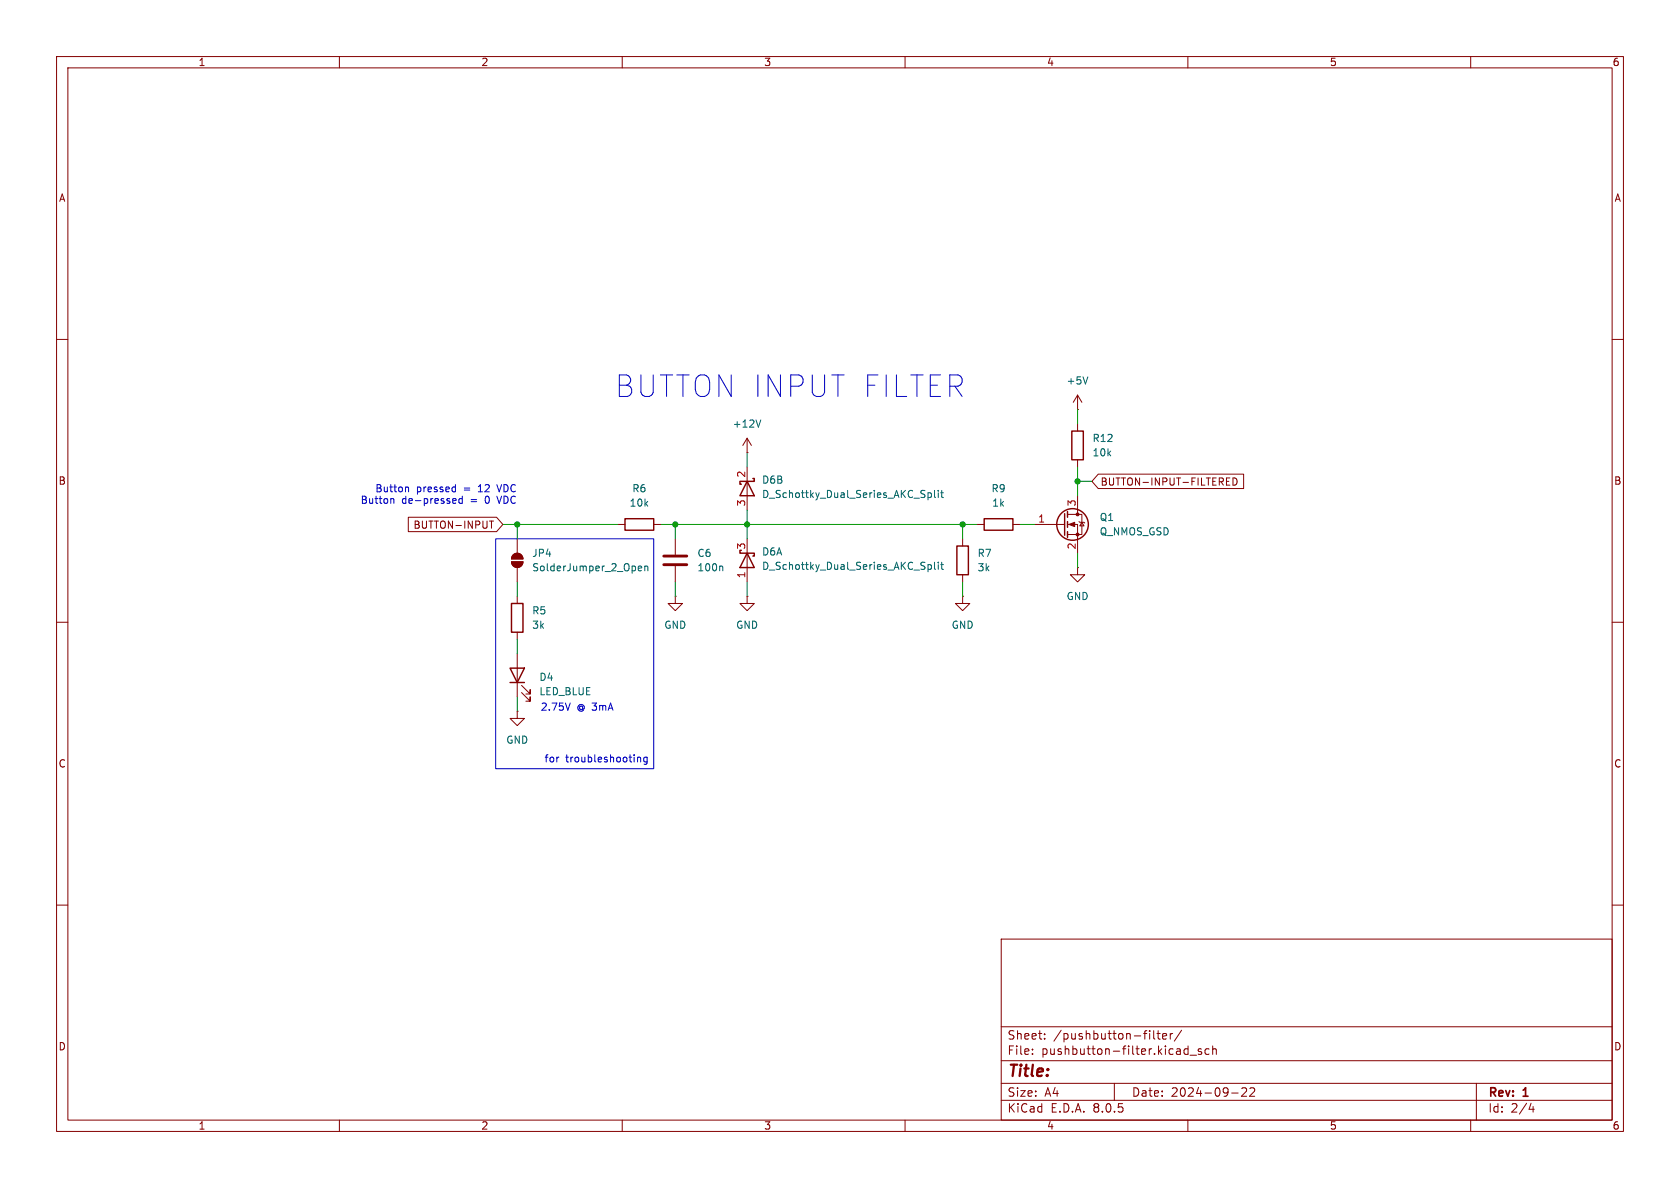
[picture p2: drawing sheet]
<svg xmlns="http://www.w3.org/2000/svg" width="297mm" height="210mm" viewBox="0 0 297 210" stroke-linecap="round" stroke-linejoin="round" font-family="sans-serif">
<g fill="none" stroke="#840000" stroke-width=".18">
<path d="M10 10h277v190h-277zM12 12h273v186h-273zM60 10v2M110 10v2M160 10v2M210 10v2M260 10v2M10 60h2M285 60h2M132.1 77.5l-.8 1.2M132.1 77.5v2.5M132.1 77.5l.7 1.2"/>
<path d="M190.5 72.4h.1M190.5 69.9l-.8 1.2M190.5 69.9v2.5M190.5 74.9v1.3M190.5 69.9l.8 1.2M72.2 91.4h15.6l1.1 1.3-1.1 1.3h-15.6zM86.5 92.1h.8M86.9 92.1v1.3M90.4 99.3h2.1a1.02 1.02 0 0 1-1.1 1 1.02 1.02 0 0 1-1-1zM90.7 98.1a1.02 1.02 0 0 1 1.1-.2 1.02 1.02 0 0 1 .7 .9h-2.1zM91.4 95.3v2.5M109.2 92.7h1.3"/>
<path d="M115.6 92.7h1.2M119.4 95.3v2.7M132.1 80h.1M132.1 82.6v7.6M132.1 95.3v7.6M170.2 95.3v1.2M172.7 92.7h1.3M179.1 92.7h1.2M182.9 92.7h5.3M188.7 92.7h1.8v5.1M188.7 90.9h2.6v3.6h-2.6M190.5 81.3v1.3"/>
<path d="M190.5 87.6v3.3M190.8 92.2l.1 .1h.7l.2 .2M191.3 92.3l.3 .7h-.7zM194.2 83.8h25.7v2.6h-25.7l-1.2-1.3zM216.8 85.8h.6M216.8 84.5h.6M218 84.5a.64 .64 0 0 1 .7 .6 .64 .64 0 0 1-.7 .7zM10 110h2M91.4 100.3v2.6M91.4 105.4v1.3M91.4 111.8v1.2M91.4 115.6v7.6"/>
<path d="M119.4 105.4v1.3h1.2l-1.2 1.3-1.3-1.3h1.3M119.4 105.4h.1M119.4 100.1v2.8M132.1 105.4v1.3h1.2l-1.2 1.3-1.3-1.3h1.3M132.1 105.4h.1M170.2 105.4v1.3h1.2l-1.2 1.3-1.3-1.3h1.3M170.2 105.4h.1M170.2 101.6v1.3M190.5 100.3v1.3h1.3l-1.3 1.3-1.3-1.3h1.3M190.5 100.3h.1M285 110h2M91.4 125.7v1.3h1.3l-1.3 1.3-1.2-1.3h1.2"/>
<path d="M91.4 125.7h.1M92.2 122.4l1.5 1.6v-.8v.8h-.7M92.2 121.2l1.5 1.5v-.8v.8h-.7M10 160h2M285 160h2M177 166h108v32h-108zM60 198v2M110 198v2M160 198v2M177 194.5h108M177 191.5h108M177 187.5h108"/>
<path d="M177 181.5h108M182.5 186.3v.1M182.5 185.5v.1M184.7 183.6v.1M184.7 182.8v.1M197 191.5v3M203.2 182.2v.1M203.2 182.7v1M204 182.2v1.3l.2 .2M204.5 182.7h.6M204.7 182.2v1.3l.4 .2M205.5 183.2l.7-.1v-.3l-.5-.1-.2 .2 .1 .7h.6"/>
<path d="M206.9 182.7v1M207.3 182.7l-.3 .1-.1 .2M208.9 182.1l-1.3 2M209.5 186.3h.5M209.5 185.5h.5M210 198v2M210 184.9v1.5M210.4 186.5h1.1M212.4 185.5l-.4-.1-.2 .2 .1 .2 .5 .2v.3h-.6M213.7 185.5l-.4-.1-.3 .3v.4l.2 .2h.5M214.4 185.5l.2-.1 .4 .1v.9M214.4 184.9v1.5"/>
<path d="M217.7 193.2h1.2M219.5 192.4l.6-.1 .2 .1 .1 .3-.9 1.1h.9M221 192.4l.5-.1 .2 .1 .1 .3-.9 1.1h.9M260 198v2M261 191.5v6.5M270.7 195l-.4 1.1h.9M271 195.6v1"/>
</g>
<g fill="none" stroke="#006464" stroke-width=".18">
<path d="M134.5 74.2l-.4 1.3M192.3 66.6l-.4 1.3M164.1 87.1v1.3M164.1 99.8v1.3M164.1 87.2l.3-.1 .3 .3-.2 .5h-.4M164.1 99.9l.3-.1 .3 .3-.2 .5h-.4M165.2 86.7v1.1l.2 .2M165.2 99.4v1.1l.2 .2M165.9 86.7v.1M165.9 87.1v.9M165.9 99.4v.1M165.9 99.8v.9"/>
<path d="M166.3 87.1h.5M166.3 99.8h.5M166.5 86.7v1.1l.3 .2M166.5 99.4v1.1l.3 .2M112.8 100.5l.6-.1v-.3h-.4l-.2 .1 .1 .6h.5M114 100.2l.2-.1h.3v.8M114 100.1v.8M127.6 100.1l.2 .1v.7"/>
</g>
<g fill="none" stroke="#840000" stroke-width=".25">
<path d="M189.5 76.2h2v5.1h-2zM110.5 91.7h5.1v2h-5.1zM131.1 97.3h-.3v.5h2.5v.5h-.2M132.1 85.1l1.2 2.5h-2.5zM132.1 97.8l1.2 2.5h-2.5zM133.1 84.6h.2v.5h-2.5v.5h.3M169.2 96.5h2v5.1h-2zM174 91.7h5.1v2h-5.1zM188.2 90.8v3.8M188.7 90.4v1M188.7 92.2v1M188.7 94v1"/>
<path d="M90.2 118.1h2.5l-1.3 2.6zM90.4 106.7h2.1v5.1h-2.1zM90.2 120.7h2.5"/>
<circle cx="189.6" cy="92.7" r="2.79"/>
</g>
<g fill="#840000" stroke="#840000" stroke-width=".18">
<path d="M90.4 99.3h2.1a1.02 1.02 0 0 1-1.1 1 1.02 1.02 0 0 1-1-1z"/>
<path d="M90.7 98.1a1.02 1.02 0 0 1 1.1-.2 1.02 1.02 0 0 1 .7 .9h-2.1z"/>
<path d="M189 92.7l1-.4v.8z"/>
<circle cx="190.5" cy="94.5" r=".25"/>
<circle cx="190.5" cy="90.9" r=".25"/>
</g>
<path d="M117.3 99.8h4.1M117.3 98.3h4.1" fill="none" stroke="#840000" stroke-width=".51"/>
<g fill="none" stroke="#0000c2" stroke-width=".18">
<path d="M69.3 88.1l.3 .2v.7M71.9 86.1l.3 .2v.6M80.2 88.1l.4 .1v.2l-.6 .2M80.4 86.1l.1 .1M80.5 85.7v1.2M80.5 86.9h-.1M80.6 88.9l-.4 .1M81.7 88.2l-.3-.1-.3 .3 .1 .5h.5M81.7 87.7v1.3M87.6 95.3h28v40.6h-28zM87.8 85.7l.5 1.2M87.8 87.7l.5 1.3"/>
<path d="M100.8 124.3l-.4 1.3M112.7 133.8v.9M112.7 134l.2-.2 .3 .1 .1 .8M114.4 133.9l-.4-.1-.2 .3 .1 .5h.5M114.4 133.8v1.1l-.2 .2h-.3"/>
</g>
<g fill="none" stroke="#009600" stroke-width=".18">
<path d="M190.5 72.4v2.5M88.9 92.7h20.3M91.4 92.7v2.6M116.8 92.7h55.9M119.4 92.7v2.6M132.1 80v2.6M132.1 90.2v5.1M170.2 92.7v2.6M180.3 92.7h2.6M190.5 82.6v5M190.5 97.8v2.5M190.5 85.1h2.5"/>
<path d="M91.4 102.9v2.5M91.4 113v2.6M119.4 102.9v2.5M132.1 102.9v2.5M170.2 102.9v2.5M91.4 123.2v2.5"/>
</g>
<g fill="#009600" stroke="#009600" stroke-width=".18">
<circle cx="190.5" cy="85.1" r=".46"/>
<circle cx="170.2" cy="92.7" r=".46"/>
<circle cx="119.4" cy="92.7" r=".46"/>
<circle cx="132.1" cy="92.7" r=".46"/>
<circle cx="91.4" cy="92.7" r=".46"/>
</g>
<text font-size="5.3" fill="#0000c2" x="108.7" y="70.5">BUTTON INPUT FILTER</text>
<text font-size="2.8" fill="#840000" x="178" y="190.9">Title:</text>
<g font-size="2.1" fill="#840000">
<text x="178" y="184">Sheet:</text>
<text x="186.2" y="184">/pushbutton-filter/</text>
<text x="178" y="186.7">File:</text>
<text x="184.1" y="186.7">pushbutton-filter.kicad_sch</text>
<text x="178" y="196.9">KiCad</text>
<text x="178" y="194.1">Size:</text>
<text x="184.7" y="194.1">A4</text>
<text x="185.7" y="196.9">E.D.A.</text>
<text x="193.3" y="196.9">8.0.5</text>
<text x="200" y="194.1">Date:</text>
<text x="207" y="194.1">2024-09-22</text>
<text x="263" y="194.3">Rev:</text>
<text x="263" y="196.9">Id:</text>
<text x="267.1" y="196.9">2/4</text>
<text x="269.4" y="194.3">1</text>
</g>
<g font-size="1.8" fill="#840000">
<text x="35" y="11.9">1</text>
<text x="85" y="11.9">2</text>
<text x="135" y="11.9">3</text>
<text x="185" y="11.9">4</text>
<text x="235" y="11.9">5</text>
<text x="285" y="11.9">6</text>
<text x="10.3" y="35.9">A</text>
<text x="285.3" y="35.9">A</text>
<text x="10.3" y="85.9">B</text>
<text x="194.5" y="86">BUTTON-INPUT-FILTERED</text>
<text x="285.3" y="85.9">B</text>
<text x="73" y="93.7">BUTTON-INPUT</text>
<text x="10.3" y="135.9">C</text>
<text x="285.3" y="135.9">C</text>
<text x="10.3" y="185.9">D</text>
<text x="285.3" y="185.9">D</text>
<text x="35" y="199.9">1</text>
<text x="85" y="199.9">2</text>
<text x="135" y="199.9">3</text>
<text x="185" y="199.9">4</text>
<text x="235" y="199.9">5</text>
<text x="285" y="199.9">6</text>
</g>
<g font-size="1.8" fill="#006464">
<text x="188.5" y="68.2">+5V</text>
<text x="129.4" y="75.8">+12V</text>
<text x="193" y="80.9">10k</text>
<text x="193" y="78.3">R12</text>
<text x="111.2" y="89.8">10k</text>
<text x="111.7" y="87.2">R6</text>
<text x="134.6" y="85.7">D6B</text>
<text x="134.6" y="88.2">D_Schottky_Dual_Series_AKC_Split</text>
<text x="175.2" y="87.2">R9</text>
<text x="175.3" y="89.8">1k</text>
<text x="194.3" y="94.8">Q_NMOS_GSD</text>
<text x="194.3" y="92.3">Q1</text>
<text x="94" y="98.7">JP4</text>
<text x="94" y="101.2">SolderJumper_2_Open</text>
<text x="123.2" y="98.7">C6</text>
<text x="123.2" y="101.2">100n</text>
<text x="134.6" y="98.4">D6A</text>
<text x="134.6" y="100.9">D_Schottky_Dual_Series_AKC_Split</text>
<text x="172.7" y="98.7">R7</text>
<text x="172.7" y="101.2">3k</text>
<text x="188.5" y="106.3">GND</text>
<text x="94" y="108.8">R5</text>
<text x="94" y="111.4">3k</text>
<text x="117.3" y="111.4">GND</text>
<text x="130" y="111.4">GND</text>
<text x="168.1" y="111.4">GND</text>
<text x="95.3" y="120.6">D4</text>
<text x="95.3" y="123.1">LED_BLUE</text>
<text x="89.4" y="131.7">GND</text>
</g>
<g font-size="1.8" fill="#0000c2">
<text x="63.7" y="89.3">Button</text>
<text x="66.3" y="87.2">Button</text>
<text x="71" y="89.3">de-pressed</text>
<text x="73.6" y="87.2">pressed</text>
<text x="82.1" y="87.2">=</text>
<text x="83.3" y="89.3">=</text>
<text x="84.8" y="87.2">12</text>
<text x="86" y="89.3">0</text>
<text x="88.4" y="87.2">VDC</text>
<text x="88.4" y="89.3">VDC</text>
<text x="95.5" y="125.8">2.75V</text>
<text x="102" y="125.8">@ 3mA</text>
<text x="96.2" y="135">for</text>
<text x="100" y="135">troubleshooting</text>
</g>
<g font-size="1.8" fill="#a90000">
<text x="131.8" y="89.6" transform="rotate(-90 131.8 89.6)">3</text>
<text x="131.8" y="84.5" transform="rotate(-90 131.8 84.5)">2</text>
<text x="190.2" y="89.6" transform="rotate(-90 190.2 89.6)">3</text>
<text x="183.4" y="92.5">1</text>
<text x="131.8" y="97.2" transform="rotate(-90 131.8 97.2)">3</text>
<text x="190.2" y="97.2" transform="rotate(-90 190.2 97.2)">2</text>
<text x="131.8" y="102.3" transform="rotate(-90 131.8 102.3)">1</text>
</g>
</svg>
